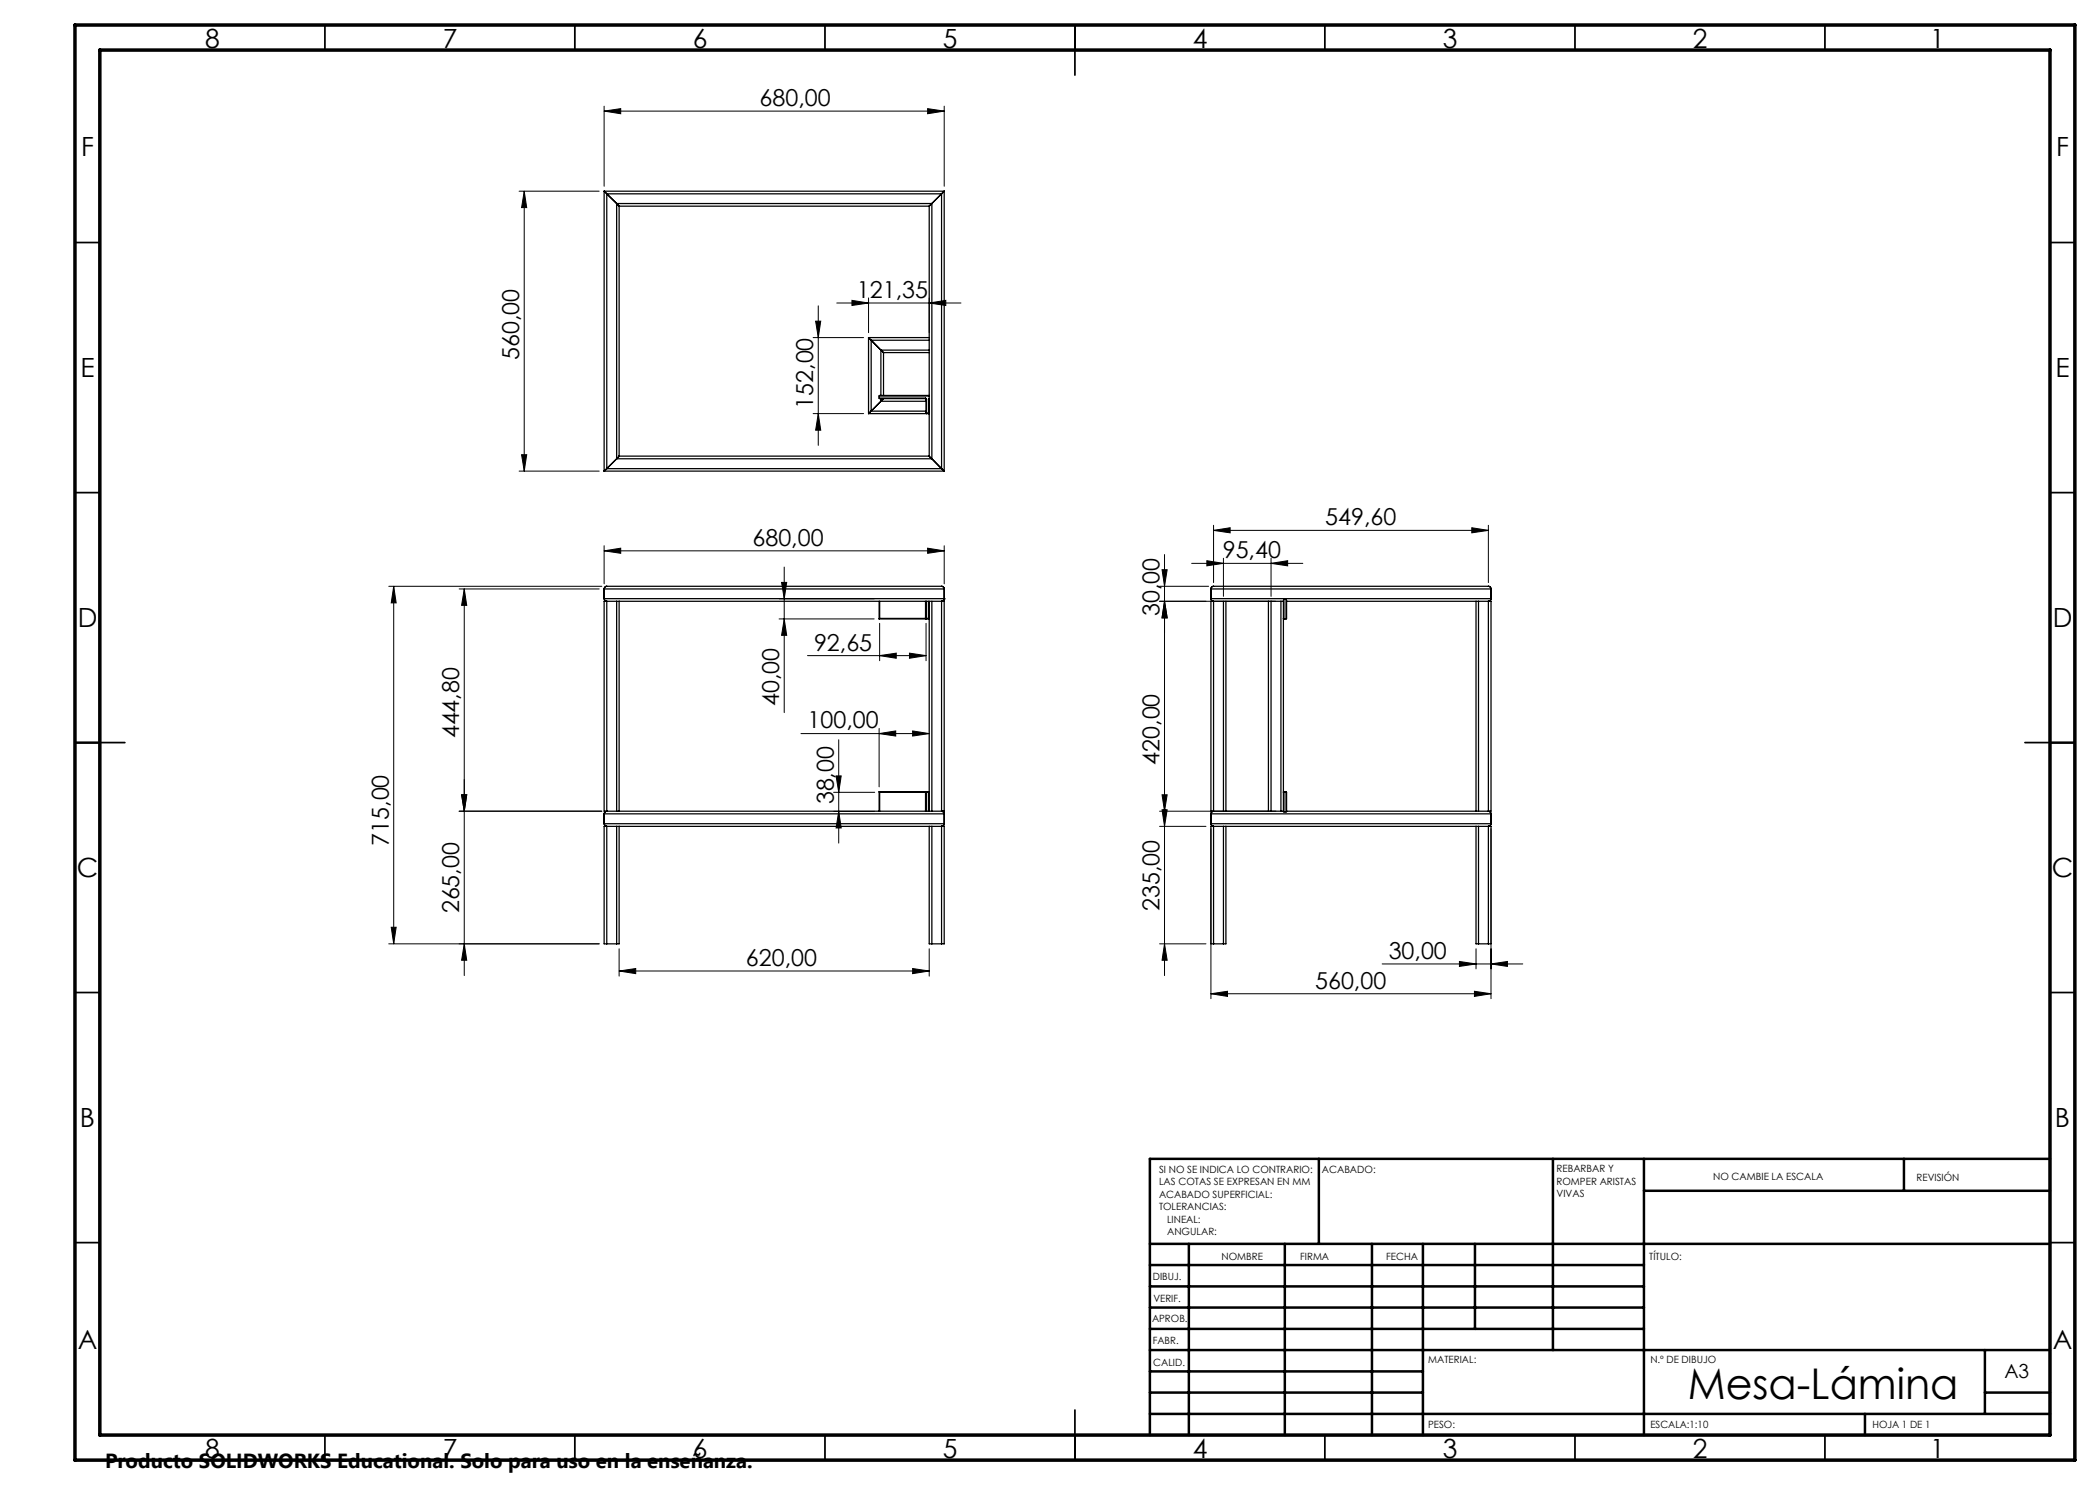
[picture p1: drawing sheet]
<svg xmlns="http://www.w3.org/2000/svg" width="420mm" height="297mm" viewBox="0 0 420 297" stroke-linecap="round" stroke-linejoin="round" font-family="sans-serif">
<g fill="none" stroke="#000" stroke-width=".25">
<path d="M120.8 38.2l.6 .6M120.8 38.2v56M120.8 38.2h68M121.4 38.8v54.9M121.4 38.8h66.9M121.4 38.8l1.9 1.9M188.3 38.8v54.9M188.3 38.8l-1.9 1.9M188.8 38.2l-.5 .6M188.8 38.2v56M123.3 40.7l.5 .5M123.3 40.7v51.1"/>
<path d="M123.3 40.7h63.1M123.8 41.2v50M123.8 41.2h62M185.8 41.2v50M186.4 40.7l-.6 .5M186.4 40.7v51.1M173.7 67.5l.5 .5M173.7 67.5h12.1M173.7 67.5v15.2M174.2 68h11.6M174.2 68l2 2M174.2 68v14.2"/>
<path d="M175.8 79.2v.4M175.8 79.2h10M175.8 79.6h9.3M175.8 79.6l.1 .1h9.2M176.2 70l.5 .5M176.2 70h9.6M176.2 70v9.1M176.2 79.7v.6M176.6 79.8l.1-.1-.5 .6zM176.7 70.5h9.1M176.7 70.5v8.6M185.1 79.6v.1"/>
<path d="M185.1 79.6l.2 .2M185.1 79.7l.1 .1M185.2 79.8v2.8M185.2 79.8h.1M185.3 79.8v2.9l-.1-.1M185.7 79.8v2.9l.1-.1h-.6M185.7 79.8h.1M185.8 79.1h-9.9l-.1 .1M185.8 79.7l-.1 .1M120.8 94.2h68M121.4 93.7l-.6 .5M121.4 93.7h66.9"/>
<path d="M123.3 91.8l-1.9 1.9M123.3 91.8h63.1M123.8 91.2l-.5 .6M123.8 91.2h62M173.7 82.7h12.1M174.2 82.2l-.5 .5M174.2 82.2h11M176.2 80.3l-2 1.9M176.2 80.3h9M185.8 91.2l.6 .6M186.4 91.8l1.9 1.9M188.3 93.7l.5 .5"/>
<path d="M120.8 119.7a.54 .54 0 0 0 .6 .6M120.8 119.7l.1 .3 .5 .3M120.8 117.8v1.9M120.8 117.8h68M120.8 119.7h68M121.4 117.3h67l.3 .1 .1 .4M121.4 117.3l-.5 .2-.1 .3M121.4 117.3a.54 .54 0 0 0-.6 .5M188.8 119.8h.1M188.8 119.7l-.1 .4-.4 .2M188.8 119.7a.49 .49 0 0 1-.5 .6M188.8 117.8v44.6"/>
<path d="M242.2 119.7l.1 .3 .4 .3M242.2 119.7a.54 .54 0 0 0 .5 .6M242.2 117.8h56M242.2 119.7h56M242.2 117.8v1.9M256.8 119.8v4l-.1-.1M257.2 119.8v4M297.7 117.3a.54 .54 0 0 1 .5 .5M297.7 117.3l.4 .1 .1 .4M297.7 117.3h-55.1l-.3 .2-.1 .3M298.2 119.7a.54 .54 0 0 1-.5 .6M298.2 117.8v1.9"/>
<path d="M121.4 120.3h-.6v41.9h.6M121.4 120.3v41.9M121.4 120.3h1.9M123.3 120.3h.5M123.3 120.3v41.9M123.8 120.3v41.9M123.8 120.3h64.5M175.8 123.8h10M175.8 120.3v3.5M175.9 123.7l-.1 .1M175.9 120.3v3.4M185.1 120.3v3.5"/>
<path d="M185.2 120.3v3.4l.1 .1v-3.5M185.7 120.3v3.5l.1-.1h-9.9M185.8 120.3v41.9M186.4 120.3v41.9M188.3 120.3h.5M188.3 120.3v41.9M188.7 120v.3M242.7 120.3h-.5v41.9h.5M242.7 120.3h11M242.7 120.3v41.9M244.7 120.3v41.9M245.2 120.3v41.9"/>
<path d="M253.7 120.3h.5M253.7 120.3v41.9M254.2 120.3h2M254.2 120.3v41.9M256.2 120.3h.5M256.2 120.3v41.9M256.7 123.8h.5M256.7 120v42.3M257.3 120.3h37.9M257.3 120v3.7l-.1 .1M295.2 120.3h.5M295.2 120.3v41.9"/>
<path d="M295.7 120.3h2M295.7 120.3v41.9M297.7 120.3h.5v41.9h-.5M297.7 120.3v41.9M175.8 158.4v3.8M175.8 158.4h10M175.8 158.4l.1 .1M175.9 158.5h9.9l-.1-.1v3.8M175.9 158.5v3.7M185.1 158.4v3.8M256.7 158.4h.5M256.7 158.5l.1-.1v4"/>
<path d="M257.2 158.4v4M257.2 158.4l.1 .1v3.8M120.8 164.7l.3 .5 .3 .1M120.8 162.8v1.9M120.8 164.7h68M120.8 162.8h68M121.4 162.2l-.5 .3-.1 .3M121.4 162.2l-.3 .1-.3 .5M121.4 165.3h-.6v23.5h.6M121.4 162.2h1.9M121.4 165.3h1.9M121.4 165.3v23.5"/>
<path d="M123.3 165.3h.5M123.3 162.2h.5M123.3 165.3v23.5M123.8 165.3v23.5h-.5M123.8 162.2h64.5M123.8 165.3h62M185.2 162.2v-3.7l.1-.1v3.8M185.8 165.3v23.5h.6M185.8 165.3h.6M186.4 165.3v23.5M186.4 165.3h1.9M188.3 162.2h.5"/>
<path d="M188.3 162.2l.4 .2 .1 .4M188.3 165.3h.5v23.5h-.5M188.3 162.2a.54 .54 0 0 1 .5 .6M188.3 165.3v23.5M188.5 162.3h.2M188.6 162.4h.2M188.7 162.2v.1M188.7 162.3l.1 .1M188.8 164.7l-.1 .4-.4 .2M188.8 162.8v1.9M242.2 164.7l.1 .3 .4 .3M242.2 164.7h56"/>
<path d="M242.2 162.8h56M242.2 162.8v1.9M242.7 162.2l-.2 .1-.3 .5M242.7 165.3h-.5v23.5h.5M242.7 162.2l-.4 .3-.1 .3M242.7 162.2h11M242.7 165.3h2M242.7 165.3v23.5M244.7 165.3h.5M244.7 165.3v23.5M245.2 165.3v23.5h-.5M245.2 165.3h50"/>
<path d="M253.7 162.2h.5M254.2 162.2h2M256.2 162.2h.5M256.7 162.3l.1 .1M256.8 162.4h.4M257.3 162.2h37.9M257.3 162.3l-.1 .1M295.2 165.3v23.5h.5M295.2 165.3h.5M295.2 162.2h.5M295.7 162.2h2M295.7 165.3h2"/>
<path d="M295.7 165.3v23.5M297.7 162.2l.4 .3 .1 .3M297.7 165.3h.5v23.5h-.5M297.7 162.2l.2 .1 .3 .5M297.7 165.3v23.5M298.2 164.7l-.2 .5-.3 .1M298.2 162.8v1.9M121.4 188.8h1.9M186.4 188.8h1.9M242.7 188.8h2M295.7 188.8h2"/>
</g>
<g fill="none" stroke="#000" stroke-width=".2">
<path d="M103.8 38.2h16M104.8 38.2l.5 3.3h-1zM104.8 38.2v56M120.8 22.2l3.3-.5v1.1zM120.8 21.2v16M120.8 22.2h68M185.5 21.7l3.3 .5-3.3 .6zM188.8 21.2v16M173.7 59.6v6.9M185.8 59.6v6.9M162.6 67.5h10.1M163.1 64.2h1l-.4 3.3z"/>
<path d="M163.7 61.2v27.9M167.4 60.6h24.8M170.4 60.1l3.3 .5-3.3 .5zM185.8 60.6l3.4-.5v1zM103.8 94.2h16M104.3 90.9h1l-.5 3.3zM162.6 82.7h10.1M163.7 82.7l.4 3.3h-1zM77.8 117.3h42.6M78.7 117.3l.5 3.3h-1zM78.7 117.3v71.5M91.8 117.8h28"/>
<path d="M92.9 117.8l.4 3.3h-1zM92.9 117.8v77.3M120.8 110.2l3.3-.6v1.1zM120.8 109.1v7.7M120.8 110.2h68M155.8 119.8h19M156.3 116.5h1l-.5 3.3zM156.8 113.4v29.1M185.5 109.6l3.3 .6-3.3 .5zM188.8 109.1v7.7M231.9 117.3h9.8M232.4 113.9h1l-.5 3.4z"/>
<path d="M232.9 110.9v84.2M238.3 112.7h22.3M241.4 112.1l3.3 .6-3.3 .5zM242.7 106.1l3.3-.6v1.1zM242.7 105.1v11.4M242.7 106.1h55M244.7 111.7v7.6M254.2 112.7l3.3-.6v1.1zM254.2 111.7v7.6M294.4 105.5l3.3 .6-3.3 .5zM297.7 105.1v11.4M155.8 123.8h19"/>
<path d="M156.8 123.8l.5 3.3h-1zM161.5 131.1h23.7M175.9 131.1l3.3-.5v1.1zM175.9 124.7v7.4M181.9 130.6l3.3 .5-3.3 .6zM185.2 124.7v7.4M231.9 120.3h23.3M232.9 120.3l.5 3.3h-1zM92.3 159h1l-.4 3.2zM160.2 146.7h25.6M166.7 158.5h8.2M167.2 155.2h1l-.5 3.3z"/>
<path d="M167.7 148v20.6M175.8 146.7l3.3-.5v1zM175.8 145.7v11.7M182.5 146.2l3.3 .5-3.3 .5zM232.4 159h1l-.5 3.2zM91.8 162.2h28.6M166.7 162.3h8.2M167.7 162.3l.5 3.3h-1zM231.9 162.2h23.3M231.9 165.3h9.3M232.4 162h1l-.5 3.3zM242.2 165.7v34"/>
<path d="M298.2 165.7v34M77.8 188.8h42M78.2 185.5h1l-.5 3.3zM92.9 188.8l.4 3.2h-1zM123.8 194.2l3.3-.5v1zM123.8 189.8v5.4M123.8 194.2h62M182.5 193.7l3.3 .5-3.3 .5zM185.8 189.8v5.4M231.9 188.8h9.3M232.9 188.8l.5 3.2h-1zM242.2 198.8l3.3-.5v1z"/>
<path d="M242.2 198.8h56M276.4 192.8h28.2M291.9 192.3l3.3 .5-3.3 .5zM294.9 198.3l3.3 .5-3.3 .5zM295.2 189.8v4M298.2 192.8l3.3-.5v1z"/>
</g>
<g fill="none" stroke="#000" stroke-width=".35">
<path d="M65 5v5M115 5v5M165 5v5M215 5v10M265 5v5M315 5v5M365 5v5M15 48.5h5M410 48.5h5M15 98.5h5M410 98.5h5M15 148.5h10"/>
<path d="M405 148.5h10M15 198.5h5M410 198.5h5M15 248.5h5M410 248.5h5M65 287v5M115 287v5M165 287v5M215 282v10M265 287v5M315 287v5M365 287v5"/>
</g>
<g fill="none" stroke="#000" stroke-width=".5">
<path d="M263.8 231.8v17M310.6 231.8v38.2M328.8 231.8v55.2M328.8 238.2h81.2M380.8 231.8v6.4M410 231.8h-180v55.2M230 248.8h180M230 257.3h98.8M230 253h98.8M237.8 248.8v38.2M257 248.8v38.2M274.4 248.8v38.2"/>
<path d="M284.6 248.8v38.2M295 248.8v17M230 265.8h98.8M230 261.5h98.8M230 278.5h54.6M230 274.3h54.6M230 270h180M397 278.5h13M397 270v12.8M230 282.8h180M373 282.8v4.2"/>
</g>
<path d="M15 5h400v287h-400zM20 10h390v277h-390z" fill="none" stroke="#000" stroke-width=".7"/>
<g fill="#000">
<path d="M78.7 117.3l.5 3.3h-1zM78.2 185.5h1l-.5 3.3zM167.2 155.2h1l-.5 3.3zM167.7 162.3l.5 3.3h-1zM92.9 117.8l.4 3.3h-1zM92.3 159h1l-.4 3.2zM232.4 113.9h1l-.5 3.4zM232.9 120.3l.5 3.3h-1zM104.8 38.2l.5 3.3h-1zM104.3 90.9h1l-.5 3.3zM163.1 64.2h1l-.4 3.3zM163.7 82.7l.4 3.3h-1z"/>
<path d="M120.8 110.2l3.3-.6v1.1zM185.5 109.6l3.3 .6-3.3 .5zM175.8 146.7l3.3-.5v1zM182.5 146.2l3.3 .5-3.3 .5zM175.9 131.1l3.3-.5v1.1zM181.9 130.6l3.3 .5-3.3 .6zM241.4 112.1l3.3 .6-3.3 .5zM254.2 112.7l3.3-.6v1.1zM120.8 22.2l3.3-.5v1.1zM185.5 21.7l3.3 .5-3.3 .6z"/>
<path d="M156.8 123.8l.5 3.3h-1zM156.3 116.5h1l-.5 3.3zM92.9 188.8l.4 3.2h-1zM92.3 159h1l-.4 3.2zM232.4 159h1l-.5 3.2zM232.9 120.3l.5 3.3h-1zM232.9 188.8l.5 3.2h-1zM232.4 162h1l-.5 3.3z"/>
<path d="M182.5 193.7l3.3 .5-3.3 .5zM123.8 194.2l3.3-.5v1zM294.9 198.3l3.3 .5-3.3 .5zM242.2 198.8l3.3-.5v1zM298.2 192.8l3.3-.5v1zM291.9 192.3l3.3 .5-3.3 .5zM294.4 105.5l3.3 .6-3.3 .5zM242.7 106.1l3.3-.6v1.1zM185.8 60.6l3.4-.5v1zM170.4 60.1l3.3 .5-3.3 .5z"/>
</g>
<text font-size="8.5" x="337.5" y="279.7">Mesa-Lámina</text>
<g font-size="5.3">
<text x="41" y="9.5">8</text>
<text x="88.5" y="9.5">7</text>
<text x="138.5" y="9.5">6</text>
<text x="188.5" y="9.5">5</text>
<text x="238.5" y="9.5">4</text>
<text x="288.5" y="9.5">3</text>
<text x="338.5" y="9.5">2</text>
<text x="386" y="9.5">1</text>
<text x="16.2" y="31.2">F</text>
<text x="411.2" y="31.2">F</text>
<text x="16.1" y="75.5">E</text>
<text x="411.1" y="75.5">E</text>
<text x="15.5" y="125.5">D</text>
<text x="410.5" y="125.5">D</text>
<text x="15.4" y="175.5">C</text>
<text x="410.4" y="175.5">C</text>
<text x="16" y="225.5">B</text>
<text x="411" y="225.5">B</text>
<text x="15.5" y="269.7">A</text>
<text x="410.5" y="269.7">A</text>
<text x="41" y="291.5">8</text>
<text x="88.5" y="291.5">7</text>
<text x="138.5" y="291.5">6</text>
<text x="188.5" y="291.5">5</text>
<text x="238.5" y="291.5">4</text>
<text x="288.5" y="291.5">3</text>
<text x="338.5" y="291.5">2</text>
<text x="386" y="291.5">1</text>
</g>
<g font-size="4.7">
<text x="151.9" y="21.2">680,00</text>
<text x="171.4" y="59.6">121,35</text>
<text x="103.8" y="72.1" transform="rotate(-90 103.8 72.1)">560,00</text>
<text x="162.6" y="81.7" transform="rotate(-90 162.6 81.7)">152,00</text>
<text x="265.1" y="105">549,60</text>
<text x="150.5" y="109.1">680,00</text>
<text x="244.6" y="111.6">95,40</text>
<text x="231.9" y="123.2" transform="rotate(-90 231.9 123.2)">30,00</text>
<text x="162.8" y="130.1">92,65</text>
<text x="155.8" y="141.2" transform="rotate(-90 155.8 141.2)">40,00</text>
<text x="91.8" y="147.7" transform="rotate(-90 91.8 147.7)">444,80</text>
<text x="161.5" y="145.7">100,00</text>
<text x="231.9" y="152.9" transform="rotate(-90 231.9 152.9)">420,00</text>
<text x="166.7" y="160.9" transform="rotate(-90 166.7 160.9)">38,00</text>
<text x="77.7" y="169.1" transform="rotate(-90 77.7 169.1)">715,00</text>
<text x="91.8" y="182.7" transform="rotate(-90 91.8 182.7)">265,00</text>
<text x="231.9" y="182.2" transform="rotate(-90 231.9 182.2)">235,00</text>
<text x="277.7" y="191.8">30,00</text>
<text x="149.2" y="193.2">620,00</text>
<text x="263" y="197.7">560,00</text>
</g>
<text font-size="4.1" x="21" y="293.7">Producto SOLIDWORKS Educational. Solo para uso en la enseñanza.</text>
<text font-size="3.9" x="400.9" y="275.5">A3</text>
<g font-size="2">
<text x="231.8" y="234.6">SI NO SE INDICA LO CONTRARIO:</text>
<text x="231.8" y="237.1">LAS COTAS SE EXPRESAN EN MM</text>
<text x="231.8" y="239.6">ACABADO SUPERFICIAL:</text>
<text x="264.4" y="234.6">ACABADO:</text>
<text x="311.3" y="234.5">REBARBAR Y</text>
<text x="311.3" y="237">ROMPER ARISTAS</text>
<text x="311.3" y="239.5">VIVAS</text>
<text x="342.6" y="236">NO CAMBIE LA ESCALA</text>
<text x="383.3" y="236.2">REVISIÓN</text>
<text x="231.8" y="242.1">TOLERANCIAS:</text>
<text x="233.4" y="244.6">LINEAL:</text>
<text x="233.4" y="247.1">ANGULAR:</text>
<text x="244.3" y="252">NOMBRE</text>
<text x="260" y="251.9">FIRMA</text>
<text x="277.2" y="251.9">FECHA</text>
<text x="329.9" y="251.9">TÍTULO:</text>
<text x="230.6" y="256.1">DIBUJ.</text>
<text x="230.7" y="260.3">VERIF.</text>
<text x="230.4" y="264.4">APROB.</text>
<text x="230.5" y="268.8">FABR.</text>
<text x="230.7" y="273.1">CALID.</text>
<text x="285.6" y="272.5">MATERIAL:</text>
<text x="330.1" y="272.5">N.º DE DIBUJO</text>
<text x="285.6" y="285.5">PESO:</text>
<text x="330.1" y="285.6">ESCALA:1:10</text>
<text x="374.5" y="285.6">HOJA 1 DE 1</text>
</g>
</svg>
